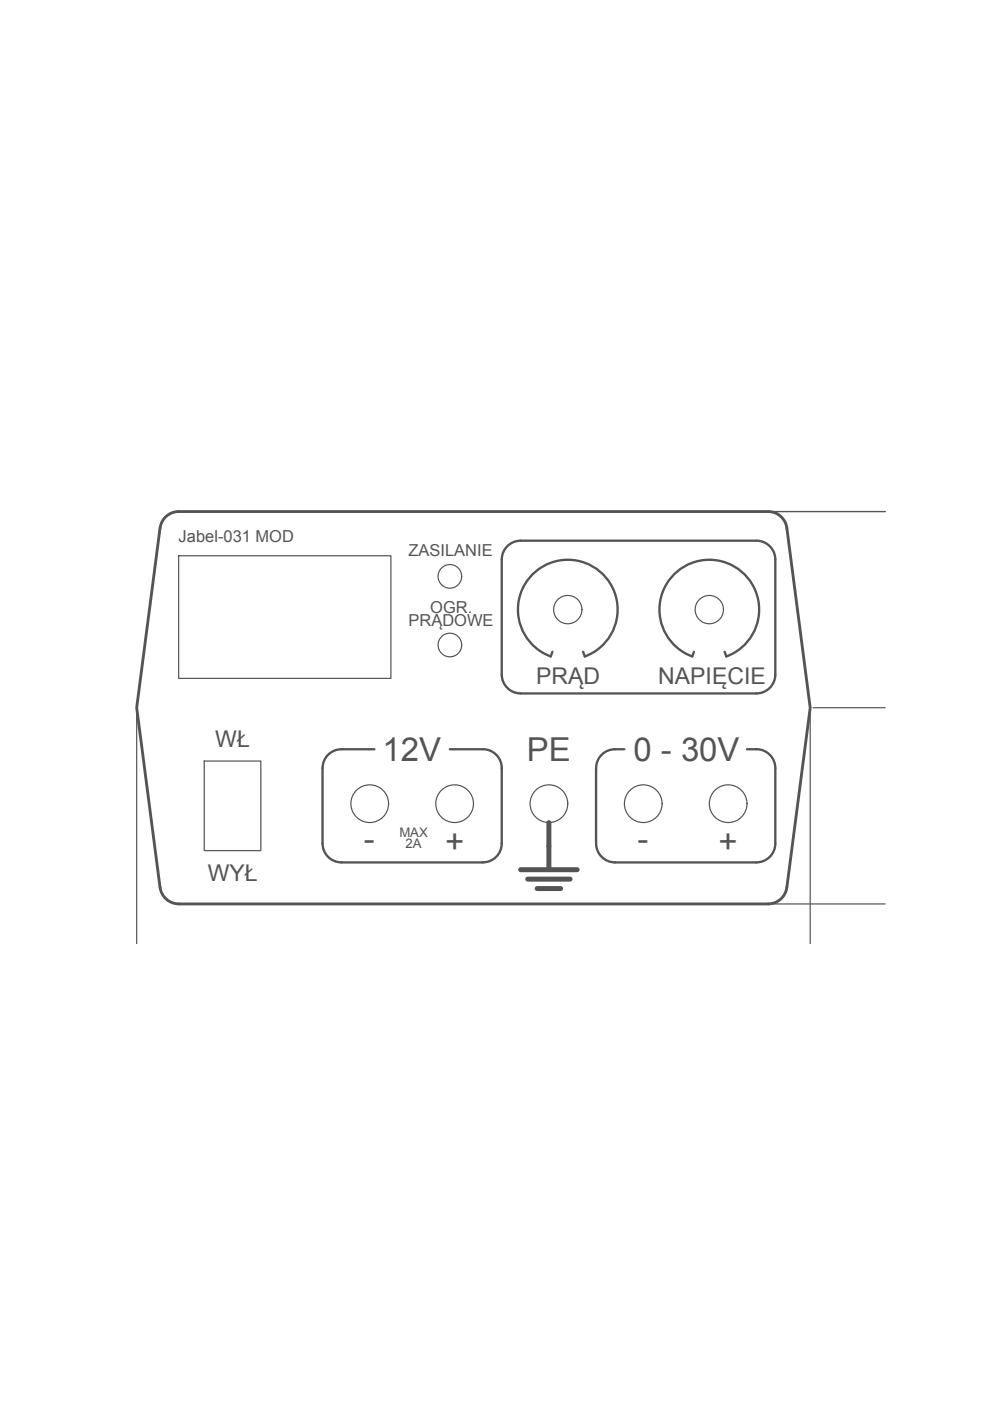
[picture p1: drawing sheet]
<svg xmlns="http://www.w3.org/2000/svg" width="210mm" height="297mm" viewBox="0 0 210 297" stroke-linecap="round" stroke-linejoin="round" font-family="sans-serif">
<!-- layer: 1 -->
<g fill="none" stroke="#545454" stroke-width=".25">
<path d="M37.9 117.8h45v26h-45zM163.5 108.5h24.2M29 150.7v49.4M171.8 150.7v49.4M172.4 150.1h15.3M43.3 161.4h12v19h-12zM163.5 191.7h24.2"/>
<circle cx="95.4" cy="122.2" r="2.5"/>
<circle cx="95.4" cy="136.8" r="2.5"/>
<circle cx="120.4" cy="129.2" r="3"/>
<circle cx="150.4" cy="129.2" r="3"/>
<circle cx="78.4" cy="170.4" r="4"/>
<circle cx="96.4" cy="170.4" r="4"/>
<circle cx="116.4" cy="170.4" r="4"/>
<circle cx="136.4" cy="170.4" r="4"/>
<circle cx="154.4" cy="170.4" r="4"/>
</g>
<path d="M162.9 108.5h-125a4 4 0 0 0-4 3.4l-4.9 38.2 4.9 38.1a4 4 0 0 0 4 3.4l125 .1M162.9 108.5a4 4 0 0 1 3.9 3.4l5 38.2-5 38.1a4 4 0 0 1-3.9 3.4" fill="none" stroke="#545454" stroke-width=".6"/>
<path d="M107.6 115.8a4 4 0 0 1 2.8-1.2h50a4 4 0 0 1 4 4v24.4a4 4 0 0 1-4 4h-50a4 4 0 0 1-4-4v-24.4a4 4 0 0 1 1.2-2.8zM117.1 138.2l-.3 1a10.6 10.6 0 0 1-4.9-16.3 10.6 10.6 0 0 1 17 0 10.6 10.6 0 0 1-4.9 16.3l-.4-1M147.1 138.2l-.3 1a10.6 10.6 0 0 1-4.9-16.3 10.6 10.6 0 0 1 17 0 10.6 10.6 0 0 1-4.9 16.3l-.4-1M79.4 158.9h-7a4 4 0 0 0-4 4v15.9a4 4 0 0 0 4 4M95.4 158.9h7M102.4 158.8a4 4 0 0 1 4 4.1M132.4 158.9a5.5 5.5 0 0 0-4.8 1.1 4.1 4.1 0 0 0-1.2 2.9v15.9a4 4 0 0 0 4 4M158.4 158.9a5.5 5.5 0 0 1 4.8 1.1 4 4 0 0 1 1.2 2.9M106.4 162.9v15.9a4 4 0 0 1-4 4M164.4 162.9v15.9a4 4 0 0 1-4 4M72.4 182.8h30M130.4 182.8h30" fill="none" stroke="#545454" stroke-width=".5"/>
<path d="M116.4 174.4v10M110.4 184.4h12M111.9 186.4h9M113.9 188.4h5" fill="none" stroke="#545454" stroke-width="1.1"/>
<g font-size="7" fill="#545454">
<text x="81.1" y="161.4">12V</text>
<text x="111.7" y="161.4">PE</text>
<text x="134.3" y="161.4">0 - 30V</text>
<text x="77.2" y="180.2">-</text>
<text x="94.4" y="180.9">+</text>
<text x="135.2" y="180.2">-</text>
<text x="152.4" y="180.9">+</text>
</g>
<g font-size="4.9" fill="#545454">
<text x="113.7" y="145">PRĄD</text>
<text x="139.6" y="145">NAPIĘCIE</text>
<text x="45.6" y="158.4">WŁ</text>
<text x="44.1" y="186.8">WYŁ</text>
</g>
<g font-size="3.5" fill="#545454">
<text x="37.9" y="114.9">Jabel-031 MOD</text>
<text x="86.6" y="117.9">ZASILANIE</text>
<text x="91.2" y="129.9">OGR.</text>
<text x="86.6" y="132.7">PRĄDOWE</text>
</g>
<g font-size="2.8" fill="#545454">
<text x="84.7" y="177.4">MAX</text>
<text x="86" y="179.8">2A</text>
</g>
</svg>
